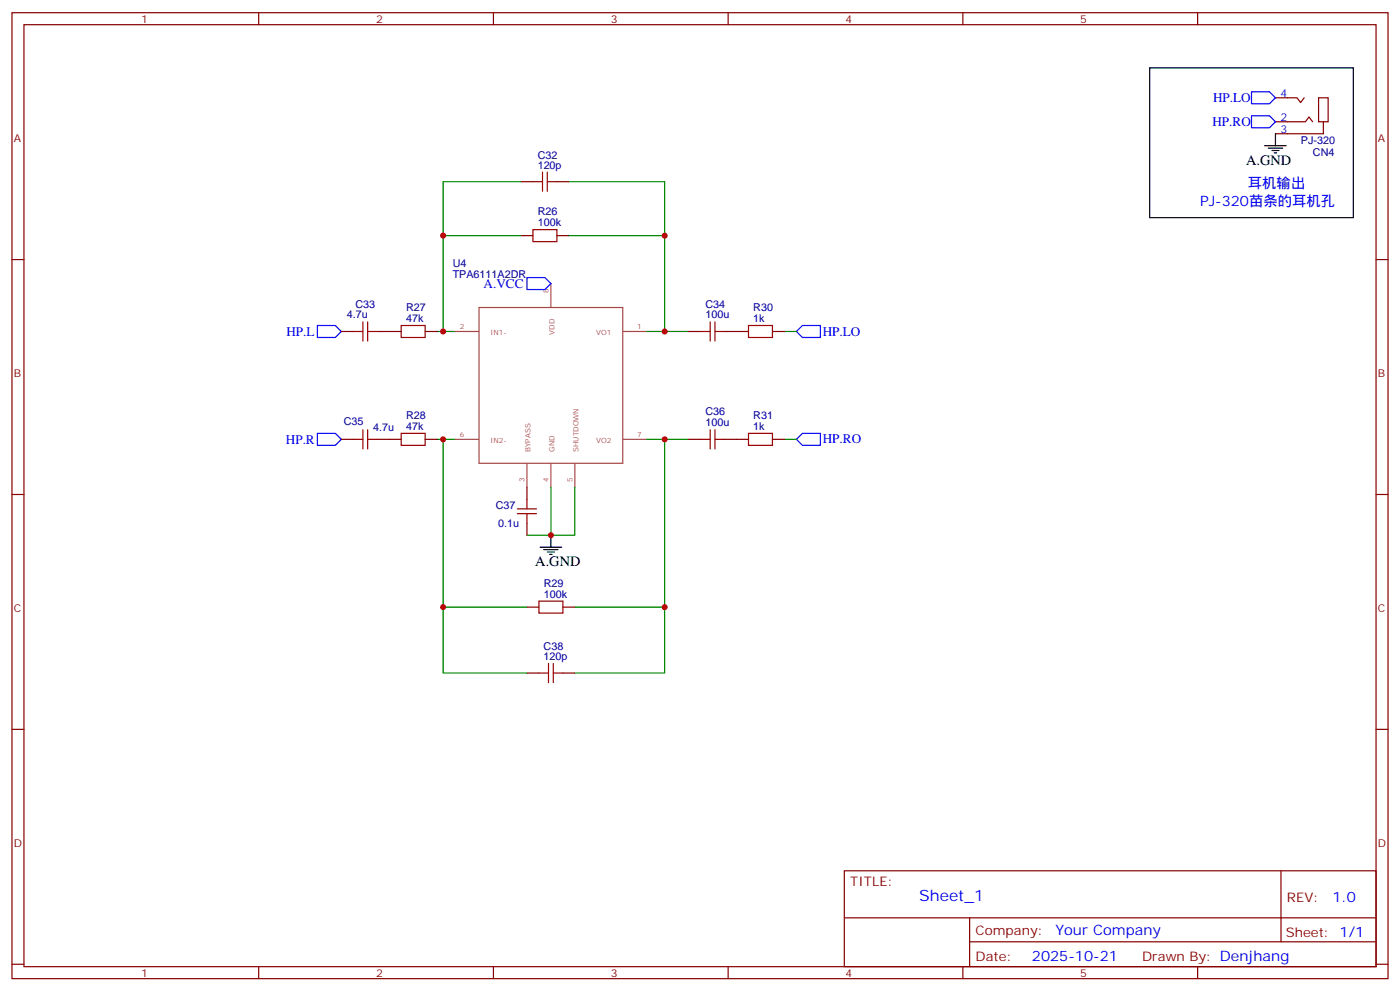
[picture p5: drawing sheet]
<svg xmlns="http://www.w3.org/2000/svg" width="412mm" height="292mm" viewBox="0 0 412 292" stroke-linecap="round" stroke-linejoin="round" font-family="sans-serif">
<g fill="none" stroke="#870000" stroke-width=".35">
<path d="M3.5 3.7h405.4v284.4h-405.4zM7.1 7.3h398.2v277.3h-398.2zM76.2 3.7v3.6M145.3 3.7v3.6M214.5 3.7v3.6M283.6 3.7v3.6M352.8 3.7v3.6M375.7 35.8h8.8l1.1-1.4 1 1.4M375.7 28.8h6.4l1 1.4 1.1-1.4M388.4 28.8h2.8v7h-2.8zM389.8 35.8v3.6h-14.1M153.5 53.5h3.5"/>
<path d="M164 53.5h3.6M3.5 76.4h3.6M153.5 69.4h3.5M164 69.4h3.6M405.3 76.4h3.6M100.5 97.6h3.6M111.1 97.6h7.1M125.2 97.6h3.6M202.8 97.6h3.6M213.4 97.6h7.1M227.5 97.6h3.6M100.5 129.3h3.6"/>
<path d="M111.1 129.3h7.1M125.2 129.3h3.6M202.8 129.3h3.6M213.4 129.3h7.1M227.5 129.3h3.6M3.5 145.6h3.6M155.2 143.4v3.6M155.2 154v3.6M405.3 145.6h3.6M155.2 178.7h3.5M165.8 178.7h3.5M155.2 198.1h3.5"/>
<path d="M165.8 198.1h3.5M3.5 214.7h3.6M405.3 214.7h3.6M248.7 256.3h156.6v28.3h-156.6zM377.3 256.4v20.8M248.7 270.2h156.5M285.6 277.2h119.6M285.6 270.2v14.1M3.5 283.8h3.6M76.2 284.6v3.5M145.3 284.6v3.5M214.5 284.6v3.5"/>
<path d="M283.6 284.6v3.5M352.8 284.6v3.5M405.3 283.8h3.6"/>
</g>
<path d="M368.7 27h5.2l1.8 1.8-1.8 1.8h-5.2zM368.7 34.1h5.2l1.8 1.7-1.8 1.8h-5.2zM93.5 95.8h5.3l1.7 1.8-1.7 1.7h-5.3zM155.2 81.7h5.3l1.8 1.8-1.8 1.7h-5.3zM234.6 97.6l1.8-1.8h5.3v3.5h-5.3zM93.5 127.6h5.3l1.7 1.7-1.7 1.8h-5.3zM234.6 129.3l1.8-1.7h5.3v3.5h-5.3z" fill="none" stroke="#00f" stroke-width=".35"/>
<g fill="none" stroke="#008700" stroke-width=".35">
<path d="M153.5 53.5h-23v15.9M167.6 53.5h28.2v15.9M153.5 69.4h-23v28.2M167.6 69.4h28.2v28.2h-5.3M128.8 97.6h5.3M195.8 97.6h7M231.1 97.6h3.5M128.8 129.3h5.3M130.5 129.3v49.4h24.7M190.5 129.3h5.3v49.4h-26.5M195.8 129.3h7M231.1 129.3h3.5"/>
<path d="M162.3 143.4v14.2h-7.1M169.3 143.4v14.2h-7M130.5 178.7v19.4h24.7M195.8 178.7v19.4h-26.5"/>
</g>
<g fill="none" stroke="#a10000" stroke-width=".35">
<path d="M157 53.5h2.8M159.8 50.7v5.6M161.2 53.5h2.8M161.2 50.7v5.6M157 67.6h7v3.5h-7zM104.1 97.6h2.8M106.9 94.8v5.6M108.3 94.8v5.6M108.3 97.6h2.8M118.2 95.8h7v3.5h-7zM206.4 97.6h2.8M209.2 94.8v5.6"/>
<path d="M210.6 97.6h2.8M210.6 94.8v5.6M220.5 95.8h7v3.5h-7zM104.1 129.3h2.8M106.9 126.5v5.7M108.3 126.5v5.7M108.3 129.3h2.8M118.2 127.6h7v3.5h-7zM206.4 129.3h2.8M209.2 126.5v5.7M210.6 129.3h2.8M210.6 126.5v5.7"/>
<path d="M220.5 127.6h7v3.5h-7zM152.4 151.2h5.6M152.4 149.8h5.6M155.2 147v2.8M155.2 151.2v2.8M158.7 177h7.1v3.5h-7.1zM158.7 198.1h2.9M161.6 195.3v5.6M163 198.1h2.8M163 195.3v5.6"/>
</g>
<path d="M134.1 97.6h6.9M141.1 90.5h42.3v45.9h-42.3zM162.3 83.5v6.9M183.6 97.6h6.9M134.1 129.3h6.9M155.2 136.5v6.9M162.3 136.5v6.9M169.3 136.5v6.9M183.6 129.3h6.9" fill="none" stroke="#a64a4a" stroke-width=".35"/>
<path d="M338.7 20h59.9v44.1h-59.9zM375.7 39.4v3.5M372.5 42.9h6.4M373.6 43.6h4.2M374.6 44.3h2.2M375.4 45h.7M162.3 157.6v3.5M159.1 161.1h6.4M160.2 161.8h4.2M161.2 162.5h2.1M161.9 163.2h.7" fill="none" stroke="#000" stroke-width=".35"/>
<g fill="#c00">
<circle cx="130.5" cy="129.3" r=".88"/>
<circle cx="130.5" cy="97.6" r=".88"/>
<circle cx="195.8" cy="69.4" r=".88"/>
<circle cx="130.5" cy="69.4" r=".88"/>
<circle cx="195.8" cy="178.7" r=".88"/>
<circle cx="130.5" cy="178.7" r=".88"/>
<circle cx="162.3" cy="157.6" r=".88"/>
<circle cx="195.8" cy="129.3" r=".88"/>
<circle cx="195.8" cy="97.6" r=".88"/>
</g>
<text font-size="4.6" fill="#00f" x="270.8" y="265.4">Sheet_1</text>
<g font-size="4.2">
<text x="367" y="48.5">A.GND</text>
<text x="157.7" y="166.7">A.GND</text>
</g>
<g font-size="4.2" fill="#00f">
<text x="367.6" y="55.2">耳机输出</text>
<text x="353.5" y="60.5">PJ-320苗条的耳机孔</text>
<text x="392.5" y="265.6">1.0</text>
<text x="310.9" y="275.2">Your Company</text>
<text x="304" y="283">2025-10-21</text>
</g>
<g font-size="3.9" fill="#00f">
<text x="357.4" y="30">HP.LO</text>
<text x="357.2" y="37">HP.RO</text>
<text x="142.5" y="84.7">A.VCC</text>
<text x="84.4" y="98.8">HP.L</text>
<text x="242.4" y="98.8">HP.LO</text>
<text x="84.2" y="130.6">HP.R</text>
<text x="242.4" y="130.5">HP.RO</text>
</g>
<g font-size="3.9" fill="#800">
<text x="250.5" y="260.9">TITLE:</text>
<text x="379.1" y="265.6">REV:</text>
<text x="287.4" y="275.1">Company:</text>
<text x="378.7" y="275.7">Sheet: 1/1</text>
<text x="287.4" y="282.8">Date:</text>
<text x="336.4" y="282.9">Drawn By: Denjhang</text>
</g>
<g font-size="3.2" fill="#800">
<text x="41.6" y="6.7">1</text>
<text x="110.8" y="6.7">2</text>
<text x="179.9" y="6.7">3</text>
<text x="249.1" y="6.7">4</text>
<text x="318.2" y="6.7">5</text>
<text x="4.1" y="41.8">A</text>
<text x="405.9" y="41.8">A</text>
<text x="4.1" y="111">B</text>
<text x="405.9" y="111">B</text>
<text x="4.1" y="180.1">C</text>
<text x="405.9" y="180.1">C</text>
<text x="4.1" y="249.3">D</text>
<text x="405.9" y="249.3">D</text>
<text x="41.6" y="287.5">1</text>
<text x="110.8" y="287.5">2</text>
<text x="179.9" y="287.5">3</text>
<text x="249.1" y="287.5">4</text>
<text x="318.2" y="287.5">5</text>
</g>
<g font-size="3.2" fill="#00f">
<text x="377.2" y="28.4">4</text>
<text x="377.2" y="35.5">2</text>
<text x="377.2" y="39">3</text>
</g>
<g font-size="3.2" fill="#000080">
<text x="158.4" y="46.7">C32</text>
<text x="383.2" y="42.3">PJ-320</text>
<text x="386.8" y="45.8">CN4</text>
<text x="158.4" y="49.6">120p</text>
<text x="158.4" y="63.4">R26</text>
<text x="158.4" y="66.5">100k</text>
<text x="133.3" y="81.7">TPA6111A2DR</text>
<text x="133.3" y="78.6">U4</text>
<text x="102.2" y="93.7">4.7u</text>
<text x="104.7" y="90.5">C33</text>
<text x="119.6" y="94.8">47k</text>
<text x="119.6" y="91.6">R27</text>
<text x="207.8" y="93.7">100u</text>
<text x="207.8" y="90.5">C34</text>
<text x="221.9" y="94.8">1k</text>
<text x="221.9" y="91.6">R30</text>
<text x="101.3" y="125.2">C35</text>
<text x="119.6" y="123.3">R28</text>
<text x="207.8" y="125.4">100u</text>
<text x="207.8" y="122.3">C36</text>
<text x="221.9" y="123.3">R31</text>
<text x="109.9" y="126.9">4.7u</text>
<text x="119.6" y="126.5">47k</text>
<text x="221.9" y="126.5">1k</text>
<text x="146.1" y="149.9">C37</text>
<text x="146.7" y="155.2">0.1u</text>
<text x="160.2" y="172.7">R29</text>
<text x="160.2" y="175.9">100k</text>
<text x="160.1" y="191.3">C38</text>
<text x="160.1" y="194.2">120p</text>
</g>
<g font-size="2.1" fill="#a54b4b">
<text x="161.6" y="86.2" transform="rotate(-90 161.6 86.2)">8</text>
<text x="135.5" y="96.9">2</text>
<text x="144.5" y="98.6">IN1-</text>
<text x="163.3" y="98.6" transform="rotate(-90 163.3 98.6)">VDD</text>
<text x="175.6" y="98.6">VO1</text>
<text x="187.7" y="96.9">1</text>
<text x="135.5" y="128.6">6</text>
<text x="144.5" y="130.4">IN2-</text>
<text x="175.6" y="130.4">VO2</text>
<text x="187.7" y="128.6">7</text>
<text x="156.3" y="133" transform="rotate(-90 156.3 133)">BYPASS</text>
<text x="163.3" y="133" transform="rotate(-90 163.3 133)">GND</text>
<text x="170.4" y="133" transform="rotate(-90 170.4 133)">SHUTDOWN</text>
<text x="154.5" y="142" transform="rotate(-90 154.5 142)">3</text>
<text x="161.6" y="142" transform="rotate(-90 161.6 142)">4</text>
<text x="168.6" y="142" transform="rotate(-90 168.6 142)">5</text>
</g>
</svg>
